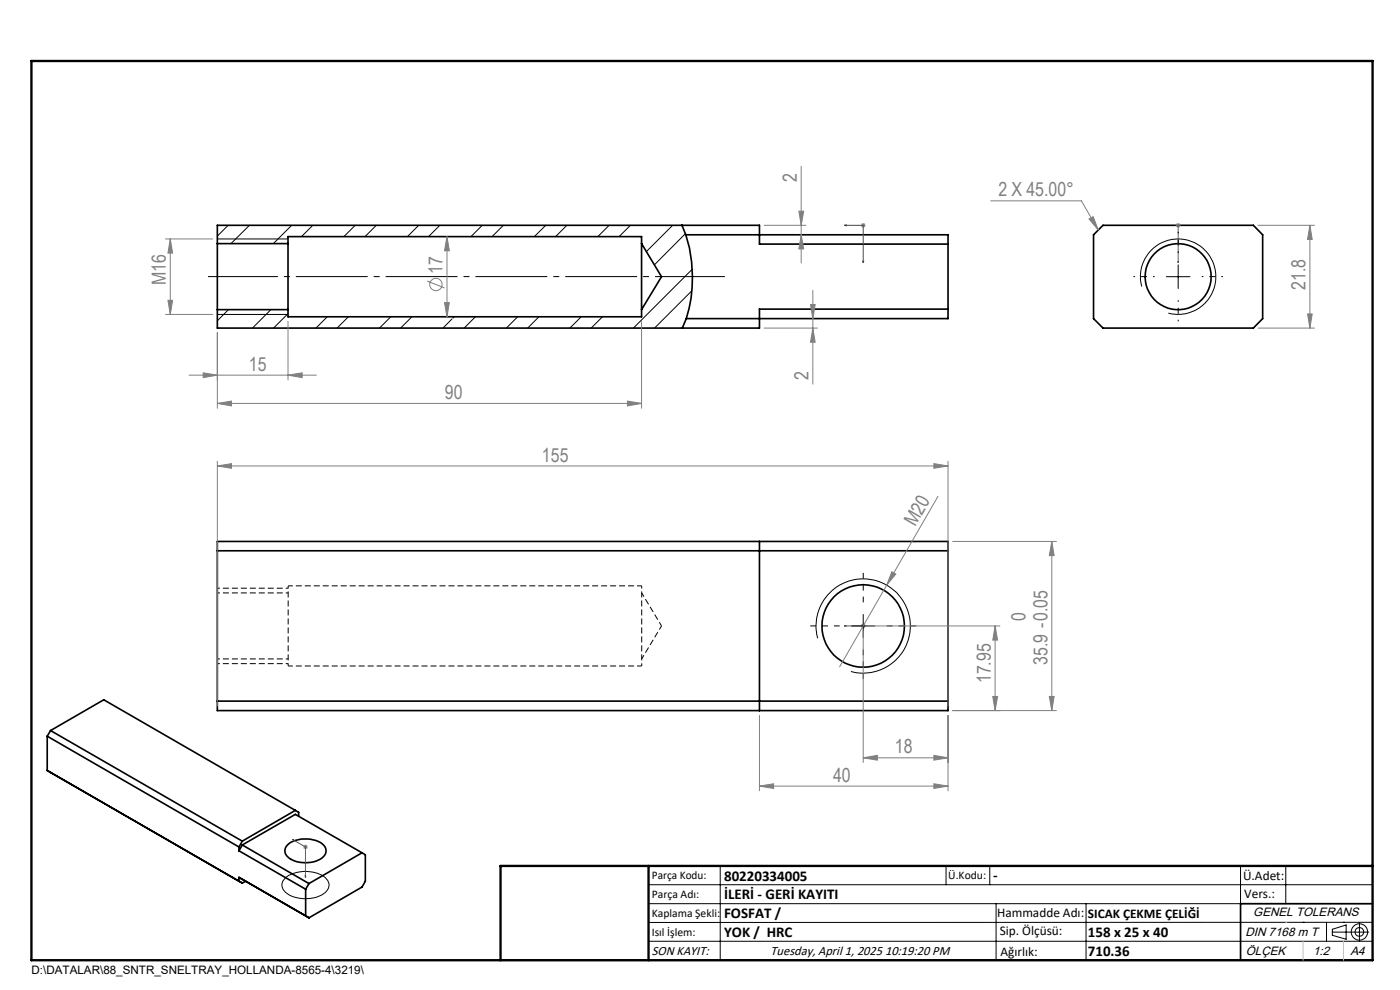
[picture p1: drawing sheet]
<svg xmlns="http://www.w3.org/2000/svg" width="297mm" height="210mm" viewBox="0 0 297 210" stroke-linecap="round" stroke-linejoin="round" font-family="sans-serif">
<path d="M61.1 141.3v-17M136.1 141.3v-17" fill="none" stroke="#000" stroke-width=".21" stroke-dasharray="1.3 .6" stroke-dashoffset=".7" stroke-linecap="butt"/>
<path d="M136.1 124.3h-75M61.1 141.3h75" fill="none" stroke="#000" stroke-width=".21" stroke-dasharray="1.3 .6" stroke-dashoffset=".3" stroke-linecap="butt"/>
<path d="M136.1 139.8l4.2-7M140.3 132.8l-4.2-7" fill="none" stroke="#000" stroke-width=".21" stroke-dasharray="1.3 .6" stroke-dashoffset=".4" stroke-linecap="butt"/>
<path d="M46.1 139.8h15M46.1 124.8h15M61.1 125.8h-15M46.1 140.8h15" fill="none" stroke="#000" stroke-width=".21" stroke-dasharray="1.3 .6" stroke-dashoffset=".8" stroke-linecap="butt"/>
<g fill="none" stroke="#000" stroke-width=".35">
<path d="M46.1 51.7v14M46.1 51.7v-3.9h115v4h40M46.1 51.7h15M61.1 51.7v14M61.1 51.7v-1.5h75v1.5M136.1 51.7v14M136.1 51.7l4.2 7-4.2 7M144.7 47.8l.8 2M145.5 49.8a29.7 29.7 0 0 1 .1 17.8M145.5 49.8h55.6v17.8h-55.5M232 49.8l2-2h31.9l2 2v17.8l-2 2h-31.9l-2-2zM46.1 65.7h15"/>
<path d="M61.1 65.7v1.5h75v-1.5M145.6 67.6l-.9 2M201.1 65.6h-40v4h-115v-3.9M46.1 114.9h155v35.8h-155zM46.1 116.8h155M161.1 114.9v35.8M10 156.2v7.2M10 156.2l40.7 23.5M10.7 155l-.7 1.2M10.7 155l40.7 23.4M10.7 155l11.3-6.6 40.7 23.5M46.1 148.7h155"/>
<path d="M10 163.4l41.4 23.9M10 163.4l.7 .5M50.7 179.7v.8M51.4 179.2l-.7 1.3M51.4 179.2l14.1 8.2M51.4 179.2l11.3-6.5 14.1 8.2M51.4 178.4l-.7 1.3M60.9 179.4a6.2 6.2 0 0 1 7.9 0 1.84 1.84 0 0 1-.9 2.9 6.6 6.6 0 0 1-6.8-.5 1.68 1.68 0 0 1-.2-2.4zM62.7 171.9l.7 .4v.8M62.7 171.9l-11.3 6.5M50.7 186.1v.8l.7 .4M50.7 180.5l14.1 8.1"/>
<path d="M50.7 186.1l14.8 8.6M50.7 186.1l.7 .4M52.1 186.9l-.7 .4M64.8 188.6v5.7l.7 .4M65.5 187.4l-.7 1.2M76.8 180.9l-11.3 6.5M76.8 180.9l.7 .4v5.6l-.7 1.3-11.3 6.5M291.2 191.7h-28v12M106.2 203.7h185"/>
<circle cx="249.9" cy="58.7" r="7"/>
<circle cx="183.1" cy="132.8" r="8.7"/>
</g>
<g fill="none" stroke="#000" stroke-width=".21">
<path d="M46.1 50.7h15M48.4 47.8l-2.3 2.3M52.9 47.8l-3.9 3.9M61.9 47.8l-3.9 3.9M66.4 47.8l-2.4 2.4M75.4 47.8l-2.4 2.4M79.8 47.8l-2.4 2.4M88.8 47.8l-2.4 2.4M93.3 47.8l-2.4 2.4M102.3 47.8l-2.4 2.4M106.8 47.8l-2.4 2.4M115.8 47.8l-2.5 2.4"/>
<path d="M120.3 47.8l-2.4 2.4M129.2 47.8l-2.4 2.4M133.7 47.8l-2.4 2.4M142.7 47.8l-5.6 5.6M145.4 49.6l-6.6 6.6M146.8 57.1l-12.4 12.5M247.4 58.7h5M249.9 56.2v5M46.1 66.7h15M48.5 65.7l-2.4 2.3M57.5 65.7l-3.9 3.9M61.1 66.5l-3.1 3.1"/>
<path d="M69.4 67.2l-2.4 2.4M73.9 67.2l-2.4 2.4M82.9 67.2l-2.4 2.4M87.4 67.2l-2.4 2.4M95.8 67.7l-1.8 1.9M96.4 67.2l-.3 .3M100.9 67.2l-2.4 2.4M109.8 67.2l-2.4 2.4M114.3 67.2l-2.4 2.4M123.3 67.2l-2.4 2.4M127.8 67.2l-2.4 2.4M146.8 61.7l-7.9 7.9"/>
<path d="M242.2 60.8a8 8 0 0 1 7-10.1 8 8 0 0 1 8.7 8.7 8 8 0 0 1-10 7M173.5 135.4a10 10 0 0 1 8.7-12.6 10 10 0 0 1 10.9 10.9 10 10 0 0 1-12.6 8.7M180.6 132.8h5M183.1 130.3v5M60.5 186.3a7.1 7.1 0 0 1 8.7 .1 2.06 2.06 0 0 1-.8 3.4 7.4 7.4 0 0 1-7.9-.6 1.88 1.88 0 0 1 0-2.9zM137.6 187.7h153.6M137.6 191.7h153.6M137.6 199.7h153.6M152.8 183.7v20M200.7 183.7v4M210 183.7v4M211.3 191.7v12"/>
<path d="M230.4 191.7v12M263.2 183.7v20M272.8 183.7v8M276.4 195.6h.1M281.4 195.6v4.1M282.6 197.7h7.8M282.6 197.1l3-.9v3l-3-.8zM285 195.6h.1M288.4 195.8v3.8M291.2 195.6l-153.6 .1"/>
<circle cx="288.4" cy="197.7" r="1.74"/>
<circle cx="288.4" cy="197.7" r=".93"/>
</g>
<g fill="none" stroke="#808080" stroke-width=".21">
<path d="M170 35.3v20.5M35.1 50.7h10M36.1 50.7l.5 3h-1zM36.1 50.7v16M90.6 59.6l3.7 1.5M94.8 50.2l.5 3h-1zM94.8 50.2v17M162.1 47.8h8.9M169.5 44.8h1l-.5 3zM170 49.8l.5 3h-1zM182.6 47.8h1M182.8 47.4l.7 .7"/>
<path d="M183.1 47.3v1M183.5 47.4l-.7 .7M210.2 42.6h19.2l3.6 6.2M231 46.5l.9-.5 1.1 2.8zM249.4 47.8h1M249.6 47.4l.7 .7M249.9 47.3v1M250.3 47.4l-.7 .7M266.9 47.8h12M277.9 47.8l.5 3h-1zM277.9 47.8v21.8M35.1 66.7h10"/>
<path d="M35.6 63.7h1l-.5 3zM40.1 79.6h27M43.1 79.1l3 .5-3 .5zM46.1 70.6v16M61.1 79.6l3-.5v1zM61.1 68.2v12.4M94.3 64.2h1l-.5 3zM136.1 68.2v18.4M162.1 69.6h11.3M171.9 64.6h1l-.5 3zM172.4 69.6l.5 3h-1zM172.4 61.6v19.9"/>
<path d="M266.9 69.6h12M277.4 66.6h1l-.5 3zM46.1 98.8l3-.5v1zM46.1 85.6l3-.5v1zM46.1 97.9v51.8M46.1 98.8h155M46.1 85.6h90M133.1 85.1l3 .5-3 .5zM198.1 98.3l3 .5-3 .5zM201.1 97.9v51.8M199 105.3l-10.9 18.8M202.1 114.9h22"/>
<path d="M223.1 114.9l.5 3h-1zM223.1 114.9v35.8M182.6 132.8h1M182.8 132.4l.7 .7M183.1 132.3v1M183.1 133.8v27.9M183.5 132.4l-.7 .7M184.1 132.8h28M188.1 124.1l-10 17.4M189.2 121.3l.8 .5-1.9 2.3zM211.1 132.8l.5 3h-1zM211.1 132.8v17.9"/>
<path d="M161.1 151.8v15.9M201.1 151.8v15.9M202.1 150.7h22M210.6 147.7h1l-.5 3zM222.6 147.7h1l-.5 3zM64.3 179.7h1M64.5 179.3l.7 .7M64.8 179.2v1M65.2 179.3l-.7 .7M161.1 166.7l3-.4v.9zM161.1 166.7h40M183.1 160.8l3-.6v1z"/>
<path d="M183.1 160.8h18M198.1 160.2l3 .6-3 .4zM198.1 166.3l3 .4-3 .5z"/>
<circle cx="92.5" cy="60.4" r="1.31"/>
</g>
<g fill="none" stroke="#00f" stroke-width=".21">
<path d="M179.1 47.8l.4-.1v.2zM179.1 47.8h4v8M183 55.4h.2l-.1 .4zM249.9 47.7v.2zM249.9 55.8v-.4v.4M249.9 47.8h.1M249.9 47.8v8M179.1 132.8h.4h-.4M179.1 132.8h4M183 132.8h.2zM183.1 132.8h.1M62 178l.3 .1v.2z"/>
<path d="M62 178l2.8 1.7v6.5M64.7 185.8l.2 .1-.1 .3z"/>
</g>
<path d="M44.1 58.7h109.7" fill="none" stroke="#000" stroke-width=".21" stroke-dasharray="15.2 1.3 1.3 1.3" stroke-dashoffset=".4" stroke-linecap="butt"/>
<path d="M244.9 58.7h-4.5M249.9 53.7v-4.5M254.9 58.7h4.5M249.9 63.7v4.5" fill="none" stroke="#000" stroke-width=".21" stroke-dasharray="15.2 1.3 1.3 1.3" stroke-dashoffset="14.9" stroke-linecap="butt"/>
<path d="M178.1 132.8h-6.2M183.1 127.8v-6.3M183.1 137.8v6.2M188.1 132.8h6.3" fill="none" stroke="#000" stroke-width=".21" stroke-dasharray="15.2 1.3 1.3 1.3" stroke-dashoffset="14" stroke-linecap="butt"/>
<path d="M6.7 12.9h284.5v190.8h-284.5zM137.6 183.7v20M291.2 183.7h-185v20" fill="none" stroke="#000" stroke-width=".5"/>
<path d="M272.8 195.6h.1M276.4 199.7v4M285 199.7v4" fill="none" stroke="#c0c0c0" stroke-width=".21"/>
<g fill="#00f">
<path d="M179.1 132.8h.4zM183 132.8h.2z"/>
<path d="M62 178l.3 .1v.2zM64.7 185.8l.2 .1-.1 .3z"/>
<path d="M179.1 47.8l.4-.1v.2zM183 55.4h.2l-.1 .4z"/>
<path d="M249.9 47.7v.2zM249.9 55.4v.4z"/>
</g>
<g fill="#808080">
<path d="M231 46.5l.9-.5 1.1 2.8z"/>
<path d="M189.2 121.3l.8 .5-1.9 2.3z"/>
<path d="M198.1 98.3l3 .5-3 .5zM46.1 98.8l3-.5v1z"/>
<path d="M198.1 160.2l3 .6-3 .4zM183.1 160.8l3-.6v1zM198.1 166.3l3 .4-3 .5zM161.1 166.7l3-.4v.9z"/>
<path d="M43.1 79.1l3 .5-3 .5zM61.1 79.6l3-.5v1zM46.1 85.6l3-.5v1zM133.1 85.1l3 .5-3 .5z"/>
<path d="M35.6 63.7h1l-.5 3zM36.1 50.7l.5 3h-1z"/>
<path d="M211.1 132.8l.5 3h-1zM210.6 147.7h1l-.5 3zM223.1 114.9l.5 3h-1zM222.6 147.7h1l-.5 3zM170 49.8l.5 3h-1zM169.5 44.8h1l-.5 3z"/>
<path d="M277.9 47.8l.5 3h-1zM277.4 66.6h1l-.5 3z"/>
<path d="M171.9 64.6h1l-.5 3zM172.4 69.6l.5 3h-1zM94.8 50.2l.5 3h-1zM94.3 64.2h1l-.5 3z"/>
</g>
<g font-size="4.1" fill="#808080">
<text x="169.1" y="38.7" transform="rotate(-90 169.1 38.7)">2</text>
<text x="211.8" y="41.7">2 X 45.00°</text>
<text x="93.9" y="58.2" transform="rotate(-90 93.9 58.2)">17</text>
<text x="35.2" y="60.5" transform="rotate(-90 35.2 60.5)">M16</text>
<text x="277" y="61.5" transform="rotate(-90 277 61.5)">21.8</text>
<text x="52.8" y="78.6">15</text>
<text x="171.5" y="80.5" transform="rotate(-90 171.5 80.5)">2</text>
<text x="94.4" y="84.6">90</text>
<text x="115" y="97.9">155</text>
<text x="194.2" y="111.8" transform="rotate(-60 194.2 111.8)">M20</text>
<text x="217.6" y="131.7" transform="rotate(-90 217.6 131.7)">0</text>
<text x="222.2" y="141.1" transform="rotate(-90 222.2 141.1)">35.9 -0.05</text>
<text x="210.2" y="144.9" transform="rotate(-90 210.2 144.9)">17.95</text>
<text x="189.8" y="159.8">18</text>
<text x="176.7" y="165.8">40</text>
</g>
<g font-size="3.2">
<text x="153.6" y="190.8">İLERİ - GERİ KAYITI</text>
<text x="153.6" y="186.8">80220334005</text>
<text x="210.7" y="186.6">-</text>
<text x="153.6" y="194.8">FOSFAT /</text>
<text x="153.6" y="198.8">YOK / HRC</text>
<text x="230.8" y="198.7">158 x 25 x 40</text>
<text x="230.8" y="202.8">710.36</text>
</g>
<g font-size="2.8">
<text x="263.7" y="186.7">Ü.Adet:</text>
<text x="263.9" y="190.5">Vers.:</text>
<text x="211.5" y="194.5">Hammadde Adı:</text>
<text x="230.8" y="194.7">SICAK ÇEKME ÇELİĞİ</text>
<text x="138.3" y="202.6">SON KAYIT:</text>
<text x="163.5" y="202.6">Tuesday, April 1, 2025 10:19:20 PM</text>
<text x="212.1" y="198.4">Sip. Ölçüsü:</text>
<text x="212.2" y="202.7">Ağırlık:</text>
</g>
<g font-size="2.6">
<text x="265.9" y="194.4">GENEL TOLERANS</text>
<text x="264.2" y="198.5">DIN 7168 m T</text>
<text x="264.3" y="202.6">ÖLÇEK</text>
<text x="278.5" y="202.6">1:2</text>
<text x="286.5" y="202.6">A4</text>
</g>
<g font-size="2.5">
<text x="138.3" y="186.4">Parça Kodu:</text>
<text x="138.3" y="190.5">Parça Adı:</text>
<text x="201.2" y="186.5">Ü.Kodu:</text>
<text x="138.3" y="194.5">Kaplama Şekli:</text>
<text x="138.3" y="198.6">Isıl İşlem:</text>
<text x="6.7" y="206.7">D:\DATALAR\88_SNTR_SNELTRAY_HOLLANDA-8565-4\3219\</text>
</g>
</svg>
